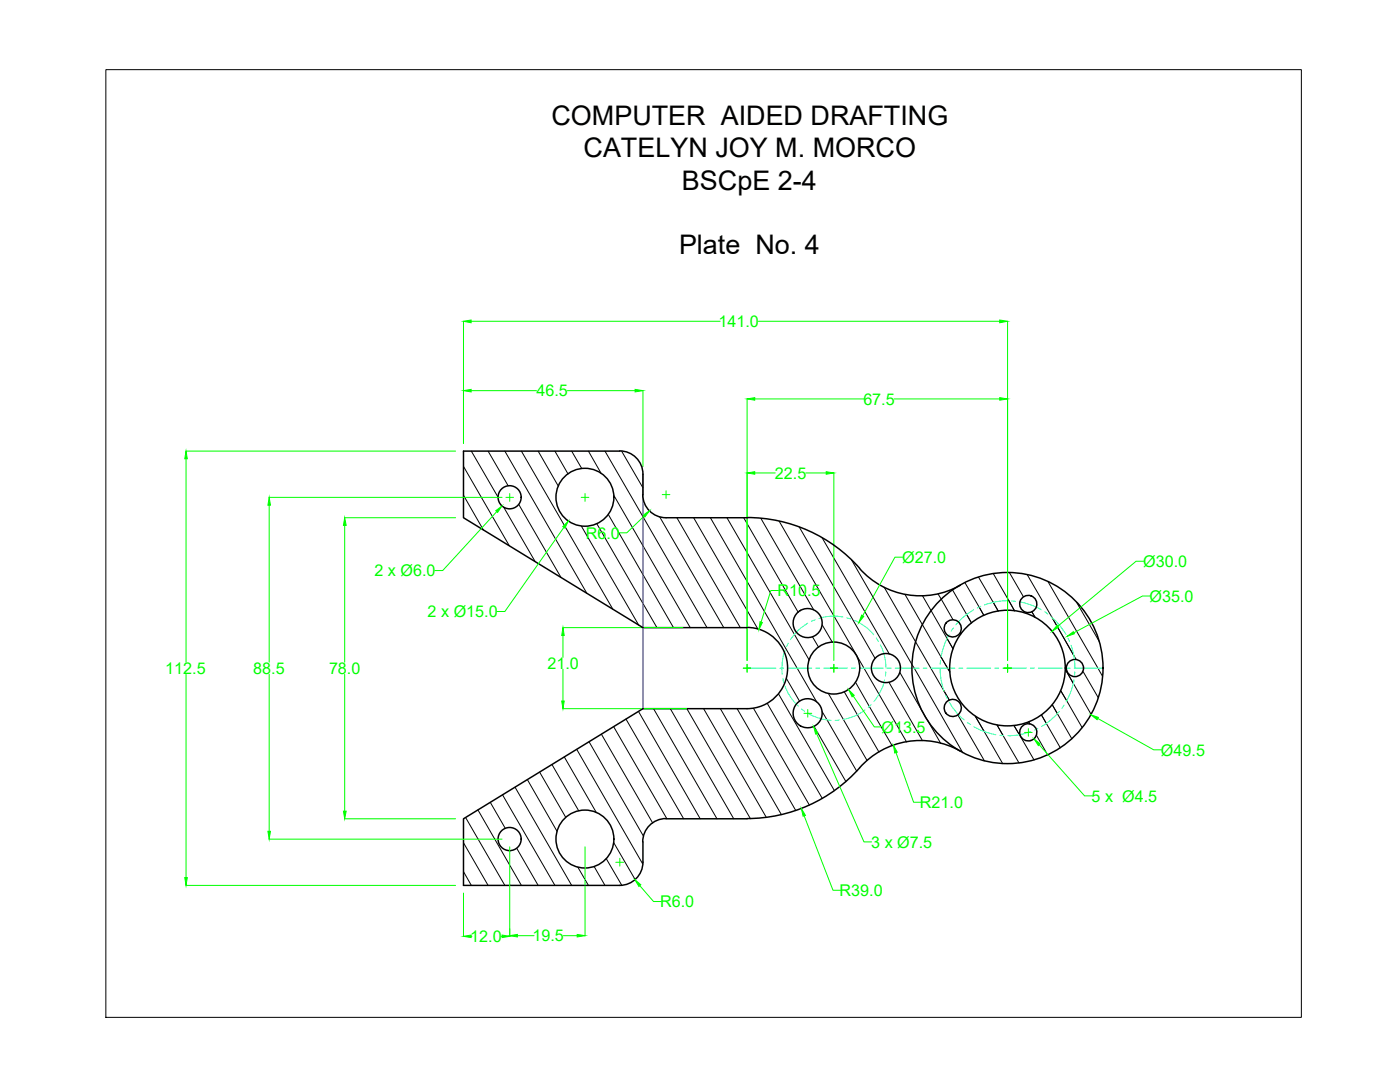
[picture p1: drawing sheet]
<svg xmlns="http://www.w3.org/2000/svg" width="279mm" height="216mm" viewBox="0 0 279 216" stroke-linecap="round" stroke-linejoin="round" font-family="sans-serif">
<!-- layer: 0 -->
<g fill="none" stroke="#000" stroke-width=".2">
<path d="M21.1 13.9h238.6v189.1h-238.6zM92.5 98.8l4 7M92.5 93.1l9.1 15.8M94.1 90l5.3 9.3M97.4 90l4 7M100.8 90l16.3 28.4M104.1 90l18.2 31.6M107.4 90l4 7M110.7 90l2.7 4.6M114.1 90l2 3.5M117.4 90l2.6 4.5M120.7 90l20.4 35.2"/>
<path d="M122.5 98.9l15.3 26.3M124.1 90.1l4.2 7.2M100.5 101.2l6.3 10.9M103.5 100.7l8.5 14.5M116 105l11.5 19.7M119.1 104.5l12 20.7M121.4 102.7l13 22.5M131.7 103.1l12.7 22.1M135.1 103.3l12.6 21.9M138.4 103.3l12.9 22.2M141.8 103.3l21.2 36.8M145.1 103.3l16.4 28.4"/>
<path d="M148.4 103.3l10.9 18.9M151.8 103.4l10.6 18.3M155.5 104l25.4 44.1M159.5 105.2l15.2 26.2M164.1 107.3l13.4 23.2M170 111.8l22.2 38.4M176.4 117.2l13 22.5M180.6 118.6l9 15.5M184.1 118.9l6.1 10.6M187.2 118.5l3 5.2M190 117.6l3.9 6.7M192.6 116.3l3.7 6.5"/>
<path d="M195.3 115.2l3.9 6.7M198.2 114.5l4.3 7.4M201.5 114.3l2.8 4.8M205 114.7l9.8 16.9M209.2 116.1l10.8 18.9M155.4 138.4l11.1 19.4M156.9 135.4l2.7 4.6M162.1 127.1l1.3 2M164.1 124.7l2 3.5M165.4 138.4l7.7 13.4M168.5 138.1l6.9 12M170.8 136.2l7.3 12.6"/>
<path d="M177.4 136.2l6.7 11.6M179.6 134.2l8.1 14.2M191.7 126.3l.1 .2M206 122.1l.6 1.1M211.7 137.9l4.3 7.3M212.6 133.6l5.2 9M214.8 120.2l4.6 7.8M216.2 134l3 5.2M100.3 158.6l10.4 18.1M102.8 157.1l11.3 19.6M105.2 155.5l6 10.4M107.7 154.1l5.2 9"/>
<path d="M110.2 152.5l5.3 9.3M112.6 151l6.4 11.1M115.1 149.5l13.2 22.9M117.6 148l10.8 18.9M120 146.5l10.3 17.7M122.5 145l10.6 18.4M124.9 143.5l11.5 19.9M127.4 142l12.3 21.4M130.4 141.4l12.7 22M133.8 141.4l12.6 22M137.1 141.4l12.7 22M140.4 141.4l12.6 21.7"/>
<path d="M143.8 141.4l12.2 21.2M147.1 141.4l11.7 20.4M150.4 141.3l11.1 19.4M153.1 140.3l11 19.1M162.5 145l6.3 11M164.1 142l6.9 11.9M191.2 142.7l5.3 9.1M194.6 142.9l5.5 9.5M199 144.7l4.4 7.5M202.4 144.8l4 6.9M205.3 144.1l.2 .4M206.9 146.8l2.2 3.8"/>
<path d="M207.9 142.7l3.7 6.5M210 140.6l3.9 6.8M92.5 173.9l1.6 2.8M92.5 168.2l4.9 8.5M92.9 163.1l7.9 13.6M95.4 161.6l8.7 15.1M97.8 160.1l3 5.2M103.1 169.3l4.3 7.4M115.3 173l2.1 3.7M118.6 172.9l2.1 3.8M121 171.3l3.1 5.3M122.5 168.1l4.2 7.4"/>
</g>
<!-- layer: centerlines -->
<g fill="none" stroke="#0ff" stroke-width=".2">
<path d="M201.1 119.9a12.7 12.7 0 0 0-4.6 .8M201.8 119.9l.8 .1M149.1 133.3h5.8M155.7 133.3h.7M156.3 135.4l.1 .8M156.7 129.8a10.8 10.8 0 0 0-.6 4.7M156.7 136.9a9.3 9.3 0 0 0 2.6 4M157.2 133.3h4.8M157.3 128.3l-.3 .7M161.2 124.3a10.3 10.3 0 0 0-3.5 3.3M162.7 123.7l-.8 .3M162.8 133.3h.8"/>
<path d="M164.4 133.3h4.7M168.2 123.1a9.1 9.1 0 0 0-4.8 .3M169 123.3l.8 .2M169.9 133.3h.8M170.5 123.8a9.6 9.6 0 0 1 3.9 2.9M171.5 133.3h4.8M174.9 127.3l.4 .7M175.7 128.7a10.1 10.1 0 0 1 1.1 4.6M176.5 135.7a9.1 9.1 0 0 1-2.1 4.3M176.8 134.1l-.1 .8M177.1 133.3h.8M178.6 133.3h4.8"/>
<path d="M184.2 133.3h.8M185.8 133.3h4.8M187.6 133.4a13 13 0 0 0 .8 4.6M187.7 131.8l-.1 .8M188.7 138.7l.4 .7M189.4 126.6a13.9 13.9 0 0 0-1.6 4.4M190.3 125.3l-.5 .7M191.3 133.3h.9M193 133.3h4.7M194.3 121.7a12.5 12.5 0 0 0-3.5 3M195.7 121l-.7 .3M198.5 133.3h.8"/>
<path d="M200.1 133.3h4.8M203.4 120.1a12.7 12.7 0 0 1 4.4 1.6M205.7 133.3h.8M207.2 133.3h4.8M208.5 122.1l.6 .4M209.7 123a12.5 12.5 0 0 1 3 3.6M212.8 133.3h.8M213.1 127.3l.3 .7M213.7 128.7a11.8 11.8 0 0 1 .8 4.6M214.3 135.7a12.6 12.6 0 0 1-1.5 4.4M214.4 133.3h5.7M214.5 134.1v.7"/>
<path d="M159.9 141.4l.7 .5M161.2 142.3a10.1 10.1 0 0 0 4.7 1.4M167.5 143.7h-.8M172.6 141.7a9.5 9.5 0 0 1-4.3 1.9M173.9 140.6l-.6 .6M189.4 140.1a11.5 11.5 0 0 0 3 3.6M193 144.2l.7 .4M194.4 145a14.1 14.1 0 0 0 4.4 1.6M199.6 146.7l.7 .1M205.7 146a11.2 11.2 0 0 1-4.6 .8M207.1 145.4l-.6 .3M211.4 142a12.9 12.9 0 0 1-3.5 3"/>
<path d="M212.3 140.7l-.4 .7"/>
</g>
<!-- layer: dims -->
<g fill="none" stroke="#0f0" stroke-width=".2">
<path d="M92.5 64.1v24.4M94 77.9h13.1M94 64.1h49.7M113.2 77.9h13.5M128.3 77.9v15.2M149.1 79.6v52.2M150.6 79.6h21.8M151.3 64.1h48.2M178.5 79.6h21M201.1 64.1v67.7M37.1 90h53.8M37.1 91.5v40.6"/>
<path d="M53.7 99.2h46.5M101 99.2h1.5M101.7 98.5v1.5M116 99.2h1.5M116.8 98.5v1.5M132.2 98.7h1.5M132.9 97.9v1.6M150.6 94.4h4.1M160.8 94.4h4.1M166.4 94.3v37.5M53.7 100.8v31.3M68.8 103.3h22.1"/>
<path d="M68.8 104.8v27.3M99.1 102.1l-10.8 11.7h-1.5M112.5 105.3l-11.7 16.7h-1.6M128.5 103l-3.4 3.3h-1.5M155.4 117.8h-1.6l-1.9 6.3M180.1 111.2h-1.5l-6.4 11.7M228.3 112h-1.6l-15.6 12.9M229.5 118.9h-1.5l-13.7 7.4M37.1 134.5v40.6M53.7 134.5v31.4M68.8 134.5v27.4M112.3 125.2h24"/>
<path d="M112.4 126.8v4.4M112.4 133.5v6.4M148.3 133.3h1.6M149.1 132.6v1.5M165.7 133.3h1.5M166.4 132.6v1.5M170.3 138.9l4.2 6.1h1.6M200.3 133.3h1.5M201.1 132.6v1.5M112.3 141.4h24.7M160.4 142.3h1.6M161.2 141.6v1.5"/>
<path d="M163 146.4l9.4 21.6h1.5M178.8 150.2l3.5 9.9h1.6M204.5 146.1h1.5M205.2 145.4v1.5M207.4 148.6l9.1 10.2h1.5M219.1 143.4l11.2 6.2h1.5M37.1 176.7h53.8M53.7 167.4h46.5M68.8 163.4h22.1M92.5 178.2v8.7M101.7 169v17.9M116.8 169v17.7"/>
<path d="M122.9 172.1h1.6M123.7 171.3v1.5M127.7 176.7l2.7 3.2h1.6M160.5 162.8l5.7 14.8h1.6M94 186.8h.2M100 186.8h.2M103.3 186.7h3.3M112.4 186.7h2.8"/>
</g>
<g fill="#0f0" stroke="#0f0" stroke-width=".2">
<path d="M149.1 79.6l1.5-.3v.6z"/>
<path d="M199.5 79.3l1.6 .3-1.6 .3z"/>
<path d="M149.1 94.4l1.5-.3v.5z"/>
<path d="M164.9 94.1l1.5 .3-1.5 .2z"/>
<path d="M112.4 125.2l.2 1.6h-.5z"/>
<path d="M112.1 139.9h.5l-.2 1.5z"/>
<path d="M92.5 77.9l1.5-.2v.5z"/>
<path d="M126.7 77.7l1.6 .2-1.6 .3z"/>
<path d="M199.5 63.9l1.6 .2-1.6 .3z"/>
<path d="M92.5 64.1l1.5-.2v.5z"/>
<path d="M211 124.8l.3 .4-1.3 .8z"/>
<path d="M213 127l1.2-1 .2 .5z"/>
<path d="M217.7 142.6l1.5 .5-.3 .5z"/>
<path d="M206.4 147.5l1.2 .9-.4 .4z"/>
<path d="M178.3 148.7l.8 1.4-.5 .2z"/>
<path d="M162.4 145l.8 1.3-.4 .2z"/>
<path d="M159.9 161.3l.8 1.4-.4 .2z"/>
<path d="M128.4 102.8l1.2-.9-.9 1.3z"/>
<path d="M126.7 175.5l1.2 1-.4 .4z"/>
<path d="M98.9 101.9l1.3-.9-.9 1.2z"/>
<path d="M113.4 104l-.7 1.4-.4-.3z"/>
<path d="M169.4 137.6l1.1 1.1-.4 .3z"/>
<path d="M172 122.7l.4 .3-1 1.2z"/>
<path d="M151.7 124.1l.4 .1-.6 1.4z"/>
<path d="M68.8 103.3l.3 1.5h-.6z"/>
<path d="M68.5 161.9h.6l-.3 1.5z"/>
<path d="M53.7 99.2l.3 1.6h-.5z"/>
<path d="M53.5 165.9h.5l-.3 1.5z"/>
<path d="M37.1 90l.3 1.5h-.5z"/>
<path d="M36.9 175.1h.5l-.3 1.6z"/>
<path d="M100.2 186.6l1.5 .2-1.5 .3z"/>
<path d="M92.5 186.8l1.5-.2v.5z"/>
<path d="M115.2 186.5l1.6 .2-1.6 .3z"/>
<path d="M101.7 186.7l1.6-.2v.5z"/>
</g>
<!-- layer: Objectline -->
<g fill="none" stroke="#000" stroke-width=".3">
<path d="M123.7 90a4.6 4.6 0 0 1 4.6 4.6M123.7 90h-31.2v13.3l35.8 21.9h20.8M128.3 98.7a4.6 4.6 0 0 0 4.6 4.6h16.2M128.3 94.6v4.1M149.1 103.3a30 30 0 0 1 22.5 10.1M171.5 113.4a16.2 16.2 0 0 0 20.2 3.4M149.1 125.2a8.1 8.1 0 0 1 8.1 8.1 8.1 8.1 0 0 1-8.1 8.1h-20.8l-35.8 22v13.3h31.2a4.6 4.6 0 0 0 4.6-4.7M171.6 153.2a30 30 0 0 1-22.5 10.1M191.7 149.9a16.2 16.2 0 0 0-20.2 3.3M128.3 168v4.1M132.9 163.3a4.6 4.6 0 0 0-4.6 4.7M132.9 163.4h16.2"/>
<circle cx="101.7" cy="99.2" r="2.31"/>
<circle cx="116.7" cy="99.2" r="5.8"/>
<circle cx="161.2" cy="124.3" r="2.9"/>
<circle cx="166.4" cy="133.3" r="5.2"/>
<circle cx="176.8" cy="133.3" r="2.9"/>
<circle cx="190.1" cy="125.4" r="1.71"/>
<circle cx="201.1" cy="133.3" r="19.1"/>
<circle cx="201.1" cy="133.3" r="11.5"/>
<circle cx="205.2" cy="120.5" r="1.71"/>
<circle cx="214.5" cy="133.3" r="1.71"/>
<circle cx="161.2" cy="142.3" r="2.9"/>
<circle cx="190.1" cy="141.3" r="1.71"/>
<circle cx="205.2" cy="146.1" r="1.71"/>
<circle cx="101.7" cy="167.4" r="2.31"/>
<circle cx="116.7" cy="167.4" r="5.8"/>
</g>
<!-- layer: const lines -->
<path d="M128.3 94.6v46.8" fill="none" stroke="#00f" stroke-width=".2"/>
<g font-size="5.4">
<text x="110.1" y="24.9">COMPUTER AIDED DRAFTING</text>
<text x="116.5" y="31.4">CATELYN JOY M. MORCO</text>
<text x="136.1" y="37.9">BSCpE 2-4</text>
<text x="135.5" y="50.7">Plate No. 4</text>
</g>
<g font-size="3.2" fill="#0f0">
<text x="143.4" y="65.2">141.0</text>
<text x="107.1" y="79.1">46.5</text>
<text x="172.3" y="80.7">67.5</text>
<text x="154.6" y="95.5">22.5</text>
<text x="116.9" y="107.5">R6.0</text>
<text x="180" y="112.3">Ø27.0</text>
<text x="228.1" y="113.1">Ø30.0</text>
<text x="74.7" y="115">2 x Ø6.0</text>
<text x="155.2" y="119">R10.5</text>
<text x="85.3" y="123.2">2 x Ø15.0</text>
<text x="229.4" y="120.1">Ø35.0</text>
<text x="33" y="134.5">112.5</text>
<text x="50.5" y="134.5">88.5</text>
<text x="65.7" y="134.5">78.0</text>
<text x="109.3" y="133.5">21.0</text>
<text x="175.9" y="146.2">Ø13.5</text>
<text x="231.7" y="150.8">Ø49.5</text>
<text x="183.6" y="161.2">R21.0</text>
<text x="217.8" y="160">5 x Ø4.5</text>
<text x="173.9" y="169.1">3 x Ø7.5</text>
<text x="167.6" y="178.8">R39.0</text>
<text x="131.7" y="181">R6.0</text>
<text x="93.9" y="188">12.0</text>
<text x="106.3" y="187.8">19.5</text>
</g>
</svg>
